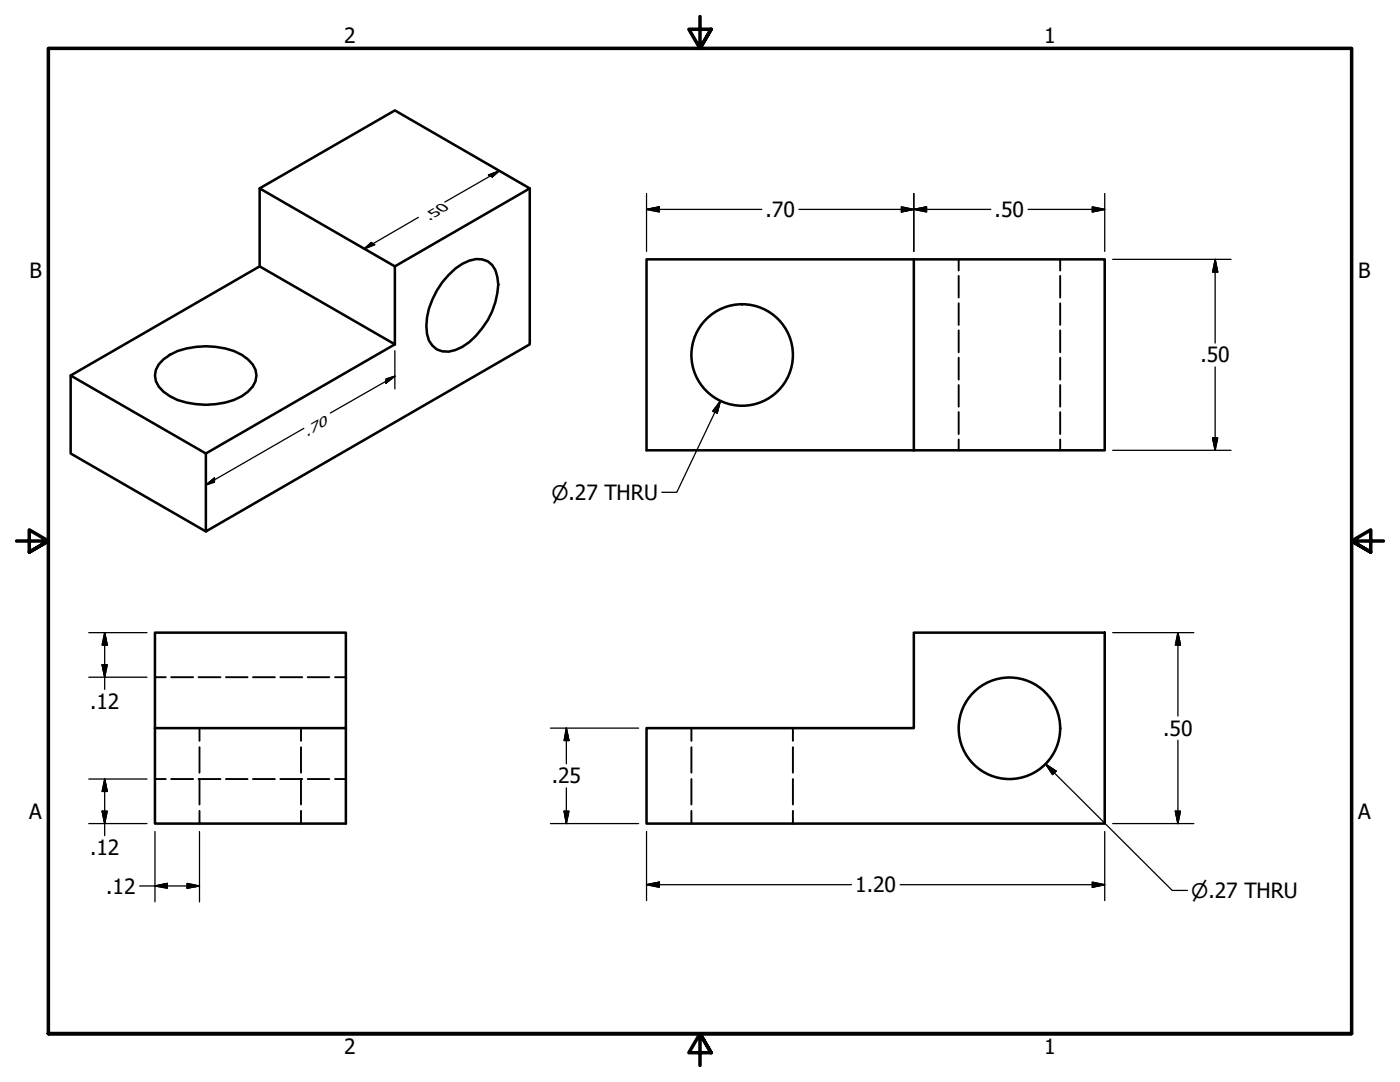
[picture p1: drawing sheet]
<svg xmlns="http://www.w3.org/2000/svg" width="279mm" height="216mm" viewBox="0 0 279 216" stroke-linecap="round" stroke-linejoin="round" font-family="sans-serif">
<!-- layer: Visible (ANSI) -->
<g fill="none" stroke="#000" stroke-width=".51">
<path d="M51.8 37.6l27 15.5v15.6l-27-15.6zM51.8 37.6l27-15.6 26.9 15.6-26.9 15.5M105.7 37.6v31.1l-64.6 37.3v-15.5M51.8 53.1l-37.7 21.8 27 15.6M89.5 54.9a9.3 9.3 0 0 1 5.5-3.2 3.7 3.7 0 0 1 4.3 3.5 13.3 13.3 0 0 1-2 8.7 14.1 14.1 0 0 1-6.4 5.9 3.9 3.9 0 0 1-5.7-3.2 14.3 14.3 0 0 1 4.3-11.7zM182.4 51.8h-53.4v38.1h53.4M182.4 51.8h38.1v38.1h-38.1M182.4 51.8v38.1M14.1 74.9v15.6l27 15.5M32.6 71.7a14.6 14.6 0 0 1 12.4-2.2 8.3 8.3 0 0 1 6 4.3 3.9 3.9 0 0 1-1.5 4.4 14.4 14.4 0 0 1-12.3 2.1 9.5 9.5 0 0 1-5.5-3.1 3.8 3.8 0 0 1 .9-5.5zM78.8 68.7l-37.7 21.8M30.9 126.2h38.1v19.1h-38.1z"/>
<path d="M30.9 145.3v19h38.1v-19M129 145.3h53.4v-19.1h38.1v38.1h-91.5z"/>
<circle cx="148.1" cy="70.8" r="10.1"/>
<circle cx="201.5" cy="145.3" r="10.1"/>
</g>
<!-- layer: Hidden (ANSI) -->
<g fill="none" stroke="#000" stroke-width=".38">
<path d="M191.3 51.8v2.2M191.3 55.1v4.3M211.6 51.8v2.2M211.6 55.1v4.3M191.3 60.5v4.3M191.3 65.9v4.4M191.3 71.4v4.4M191.3 76.8v4.4M211.6 60.5v4.3M211.6 65.9v4.4M211.6 71.4v4.4M211.6 76.8v4.4"/>
<path d="M191.3 82.2v4.4M191.3 87.7v2.2M211.6 82.2v4.4M211.6 87.7v2.2M30.9 135.1h2.2M34.2 135.1h4.3M39.6 135.1h4.4M45.1 135.1h4.3M50.5 135.1h4.4M55.9 135.1h4.4M61.4 135.1h4.3M66.9 135.1h2.1"/>
<path d="M30.9 155.4h2.2M34.2 155.4h4.3M39.6 155.4h4.4M39.8 145.3v2.5M39.8 149.1v5.1M39.8 155.4v5.1M45.1 155.4h4.3M50.5 155.4h4.4M55.9 155.4h4.4M60.1 145.3v2.5M60.1 149.1v5.1M60.1 155.4v5.1"/>
<path d="M61.4 155.4h4.3M66.9 155.4h2.1M138 145.3v2.5M138 149.1v5.1M138 155.4v5.1M158.2 145.3v2.5M158.2 149.1v5.1M158.2 155.4v5.1M39.8 161.8v2.5M60.1 161.8v2.5M138 161.8v2.5M158.2 161.8v2.5"/>
</g>
<!-- layer: Border (ANSI) -->
<path d="M139.7 3.3v6.4l-2.2-3.9h4.4l-2.2 3.9 2.2-3.9M3.3 107.9h6.4l-3.9-2.2v4.5l3.9-2.3-3.9 2.3M276.1 107.9h-6.4l3.9-2.2v4.5l-3.9-2.3 3.9 2.3M9.7 206.2v-196.5h260v196.5h-260h260M141.9 210.1l-2.2-3.9 2.2 3.9h-4.4l2.2-3.9v6.4" fill="none" stroke="#000" stroke-width=".7"/>
<!-- layer: Dimension (ANSI) -->
<g fill="none" stroke="#000" stroke-width=".25">
<path d="M97.3 32.8l7.3 4.2M97.5 34.9l2.1-.8-1.4 1.2zM99.6 34.1l-10.8 6.2M129 38.6v11.6M182.4 38.6v11.6M220.5 38.6v11.6M70.4 48.3l7.3 4.2M72.7 49.7l1.4-1.3 .7 .4zM83.5 43.4l-10.8 6.3M129 41.8l2.6-.5v1zM129 41.8h23M159.4 41.8h38.3"/>
<path d="M179.9 41.3l2.5 .5-2.5 .5zM182.4 41.8l2.5-.5v1zM205.2 41.8h15.3M218 41.3l2.5 .5-2.5 .5zM222.1 51.8h23.6M242.5 51.8l.5 2.5h-1zM242.5 51.8v16.7M77 75.6l1.8-.5-1.8 1.4zM78.8 75.1l-12.9 7.3M78.8 70v7.6M242.5 73.2v16.7M41.1 96.8l1.7-1.4v.8z"/>
<path d="M41.1 91.8v7.6M60.6 85.5l-19.5 11.3M222.1 89.9h23.6M242 87.4h1l-.5 2.5zM17.7 126.2h11.6M17.7 135.1h11.6M20.4 132.7h1l-.5 2.4zM20.9 126.2l.5 2.5h-1zM20.9 126.2v11.3M222.1 126.2h16.2M235.1 126.2l.5 2.5h-1zM235.1 126.2v16.7"/>
<path d="M17.7 155.4h11.6M20.9 155.4l.5 2.5h-1zM20.9 155.4v11.4M109.9 145.3h17.5M113 145.3l.5 2.5h-.9zM113 145.3v7.1M113 157.2v7.1M235.1 147.7v16.6M17.7 164.3h11.6M20.4 161.9h1l-.5 2.4zM27.9 176.8h11.9M30.9 176.8l2.5-.5v.9z"/>
<path d="M30.9 165.9v14.1M37.3 176.3l2.5 .5-2.5 .4zM39.8 165.9v14.1M109.9 164.3h17.5M112.6 161.9h.9l-.5 2.4zM129 176.5l2.6-.5v1zM129 176.5h40.9M129 165.9v13.8M179.6 176.5h40.9M218 176l2.5 .5-2.5 .5zM220.5 165.9v13.8M222.1 164.3h16.2"/>
<path d="M234.6 161.9h1l-.5 2.4z"/>
</g>
<g fill="#000" stroke="#000" stroke-width=".25">
<path d="M98.2 35.3l1.4-1.2zM97.5 34.9l2.1-.8-1.4 1.2zM72.7 49.7l1.4-1.3zM72.7 49.7l1.4-1.3 .7 .4zM129 41.8l2.6-.5zM129 41.8l2.6-.5v1zM179.9 42.3l2.5-.5zM179.9 41.3l2.5 .5-2.5 .5zM182.4 41.8l2.5-.5zM182.4 41.8l2.5-.5v1zM218 42.3l2.5-.5zM218 41.3l2.5 .5-2.5 .5z"/>
<path d="M242.5 51.8l.5 2.5zM242.5 51.8l.5 2.5h-1zM77 76.5l1.8-1.4zM77 75.6l1.8-.5-1.8 1.4zM41.1 96.8l1.7-1.4zM41.1 96.8l1.7-1.4v.8zM242 87.4l.5 2.5zM242 87.4h1l-.5 2.5zM20.4 132.7l.5 2.4zM20.4 132.7h1l-.5 2.4zM20.9 126.2l.5 2.5zM20.9 126.2l.5 2.5h-1z"/>
<path d="M235.1 126.2l.5 2.5zM235.1 126.2l.5 2.5h-1zM20.9 155.4l.5 2.5zM20.9 155.4l.5 2.5h-1zM113 145.3l.5 2.5zM113 145.3l.5 2.5h-.9zM20.4 161.9l.5 2.4zM20.4 161.9h1l-.5 2.4zM30.9 176.8l2.5-.5zM30.9 176.8l2.5-.5v.9zM37.3 177.2l2.5-.4zM37.3 176.3l2.5 .5-2.5 .4z"/>
<path d="M112.6 161.9l.4 2.4zM112.6 161.9h.9l-.5 2.4zM129 176.5l2.6-.5zM129 176.5l2.6-.5v1zM218 177l2.5-.5zM218 176l2.5 .5-2.5 .5zM234.6 161.9l.5 2.4zM234.6 161.9h1l-.5 2.4z"/>
</g>
<!-- layer: Symbol (ANSI) -->
<path d="M143.8 80l-.7 2.4-.9-.4zM143.8 80l-8.7 18.2h-3M208.7 152.5l2.1 1.4-.7 .7zM208.7 152.5l25.2 25.2h3.1" fill="none" stroke="#000" stroke-width=".25"/>
<path d="M143.8 80l-.7 2.4zM143.8 80l-.7 2.4-.9-.4zM208.7 152.5l2.1 1.4zM208.7 152.5l2.1 1.4-.7 .7z" fill="#000" stroke="#000" stroke-width=".25"/>
<g font-size="4.2">
<text x="68.7" y="8.6">2</text>
<text x="208.4" y="8.6">1</text>
<text x="152.8" y="43.3">.70</text>
<text x="198.5" y="43.3">.50</text>
<text x="5.9" y="55.5">B</text>
<text x="271.1" y="55.5">B</text>
<text x="239.6" y="72.3">.50</text>
<text x="18" y="141.5">.12</text>
<text x="232.2" y="146.8">.50</text>
<text x="110.1" y="156.3">.25</text>
<text x="5.8" y="163.4">A</text>
<text x="271" y="163.4">A</text>
<text x="18" y="170.6">.12</text>
<text x="21.2" y="178.3">.12</text>
<text x="170.7" y="178.1">1.20</text>
<text x="68.7" y="210.3">2</text>
<text x="208.4" y="210.3">1</text>
</g>
<g font-size="4">
<text x="110" y="99.8">⌀.27 THRU</text>
<text x="237.7" y="179.2">⌀.27 THRU</text>
</g>
<g font-size="2.7">
<text x="85.7" y="44" transform="rotate(-30 85.7 44)">.50</text>
<text x="61.2" y="87.1" transform="rotate(-30 61.2 87.1)">.70</text>
</g>
</svg>
